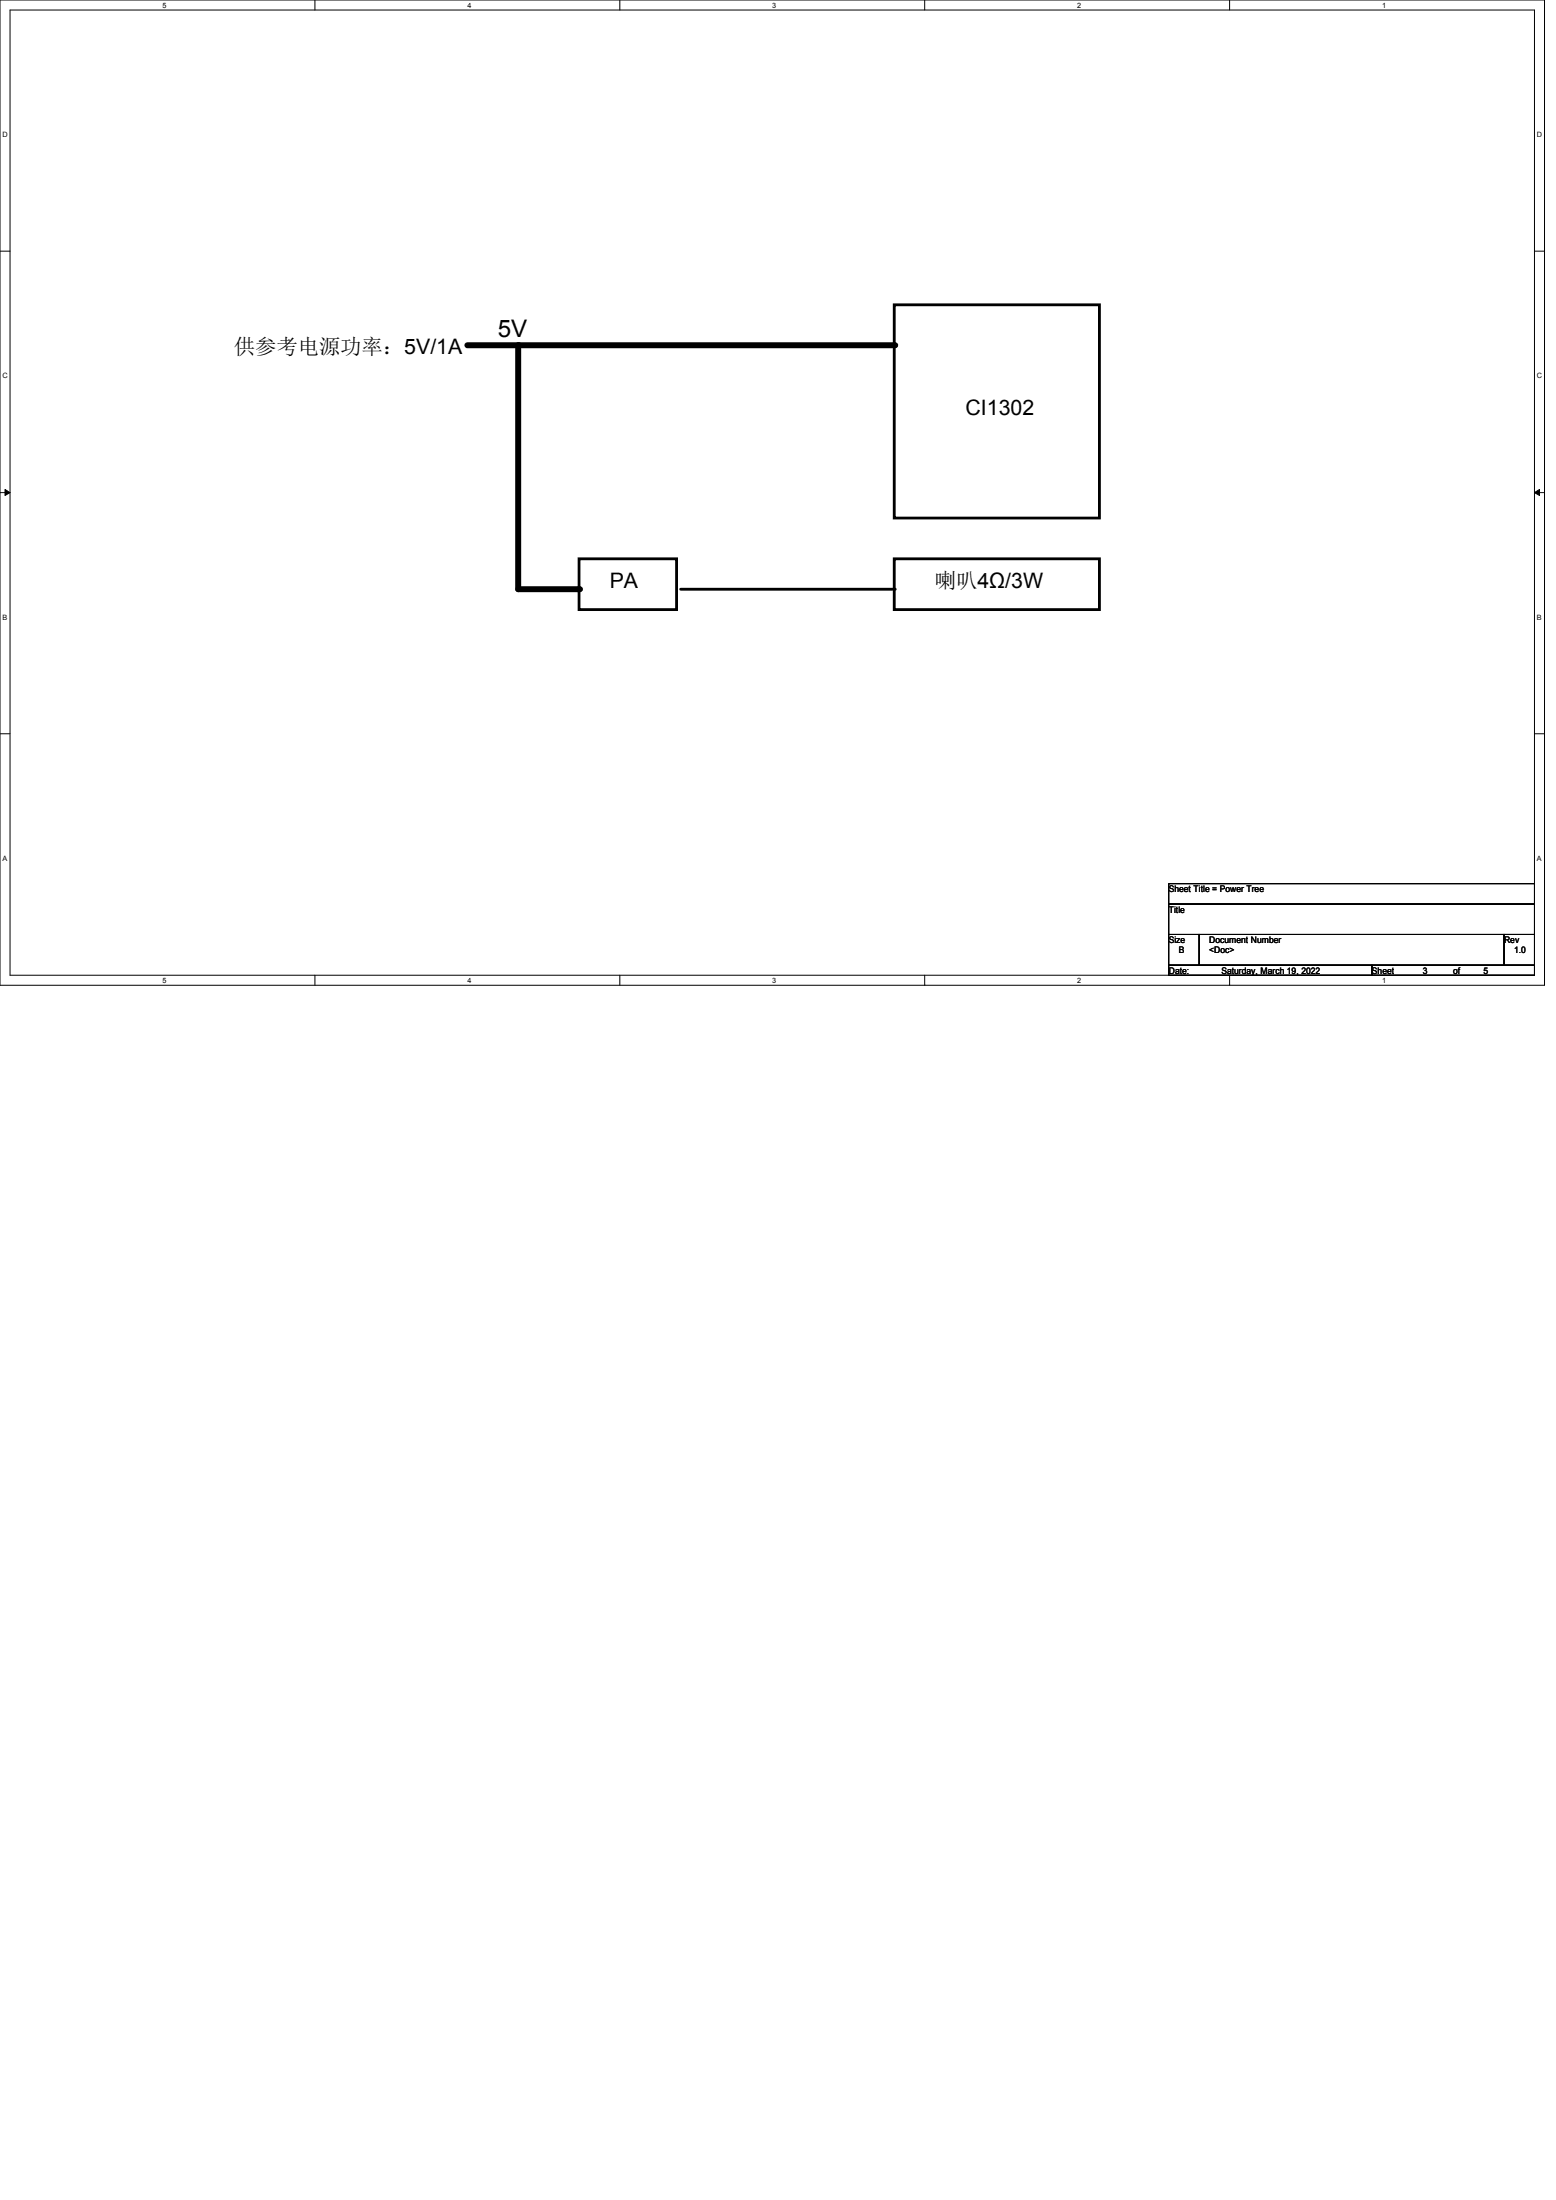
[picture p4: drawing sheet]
<svg xmlns="http://www.w3.org/2000/svg" width="210mm" height="297mm" viewBox="0 0 210 297" stroke-linecap="round" stroke-linejoin="round" font-family="sans-serif">
<g fill="none" stroke="#000" stroke-width=".13">
<path d="M0 0h208.4v133h-208.4zM1.4 1.4h205.7v130.3h-205.7zM42.5 0v1.4M83.7 0v1.4M124.8 0v1.4M165.9 0v1.4M0 33.9h1.4M207.1 33.9h1.3M0 66.5h1.4M.7 66.1l.7 .4-.7 .4zM207.1 66.5l.7-.4v.8zM207.1 66.5h1.3"/>
<path d="M0 99.1h1.4M207.1 99.1h1.3M157.7 119.3h49.4v2.7h-49.4zM42.5 131.7v1.3M83.7 131.7v1.3M124.8 131.7v1.3M157.7 122h49.4v4.2h-49.4zM157.7 126.2h4.1v4.1h-4.1zM157.7 130.3h27.5v1.4h-27.5zM161.8 126.2h41.2v4.1h-41.2zM165.9 131.7v1.3M185.2 130.3h21.9v1.4h-21.9z"/>
<path d="M203 126.2h4.1v4.1h-4.1z"/>
</g>
<path d="M.7 66.1l.7 .4-.7 .4zM207.1 66.5l.7-.4v.8z" fill="#000"/>
<path d="M63.1 46.6h57.6M69.9 46.6v32.9h8.2" fill="none" stroke="#000" stroke-width=".8"/>
<g fill="#000">
<circle cx="69.9" cy="46.6" r=".4"/>
<circle cx="120.7" cy="46.6" r=".4"/>
<circle cx="78.1" cy="79.5" r=".4"/>
<circle cx="120.7" cy="79.5" r=".19"/>
</g>
<path d="M120.7 41.1h27.7v28.8h-27.7zM78.1 75.4h13.2v6.9h-13.2zM91.9 79.5h28.8M120.7 75.4h27.7v6.9h-27.7z" fill="none" stroke="#000" stroke-width=".38"/>
<text font-size="3.3" x="67.2" y="45.5">5V</text>
<g font-size="2.9">
<text x="31.5" y="47.8">供参考电源功率：5V/1A</text>
<text x="130.3" y="56">CI1302</text>
<text x="82.3" y="79.4">PA</text>
<text x="126.2" y="79.4">喇叭4Ω/3W</text>
</g>
<g font-size="1.2">
<text x="157.7" y="123.2">Title</text>
<text x="157.7" y="120.4">Sheet Title = Power Tree</text>
<text x="157.7" y="127.3">Size</text>
<text x="157.7" y="131.4">Date:</text>
<text x="159.1" y="128.7">B</text>
<text x="163.2" y="127.3">Document Number</text>
<text x="163.2" y="128.7">&lt;Doc&gt;</text>
<text x="164.8" y="131.4">Saturday, March 19, 2022</text>
<text x="185.2" y="131.4">Sheet</text>
<text x="192" y="131.4">3</text>
<text x="196.1" y="131.4">of</text>
<text x="200.2" y="131.4">5</text>
<text x="203" y="127.3">Rev</text>
<text x="204.3" y="128.7">1.0</text>
</g>
<g font-size="1">
<text x="21.9" y="1">5</text>
<text x="63.1" y="1">4</text>
<text x="104.2" y="1">3</text>
<text x="145.4" y="1">2</text>
<text x="186.5" y="1">1</text>
<text x=".3" y="18.5">D</text>
<text x="207.4" y="18.5">D</text>
<text x=".3" y="51.1">C</text>
<text x="207.4" y="51.1">C</text>
<text x=".3" y="83.7">B</text>
<text x="207.4" y="83.7">B</text>
<text x=".3" y="116.2">A</text>
<text x="207.4" y="116.2">A</text>
<text x="21.9" y="132.7">5</text>
<text x="63.1" y="132.7">4</text>
<text x="104.2" y="132.7">3</text>
<text x="145.4" y="132.7">2</text>
<text x="186.5" y="132.7">1</text>
</g>
</svg>
